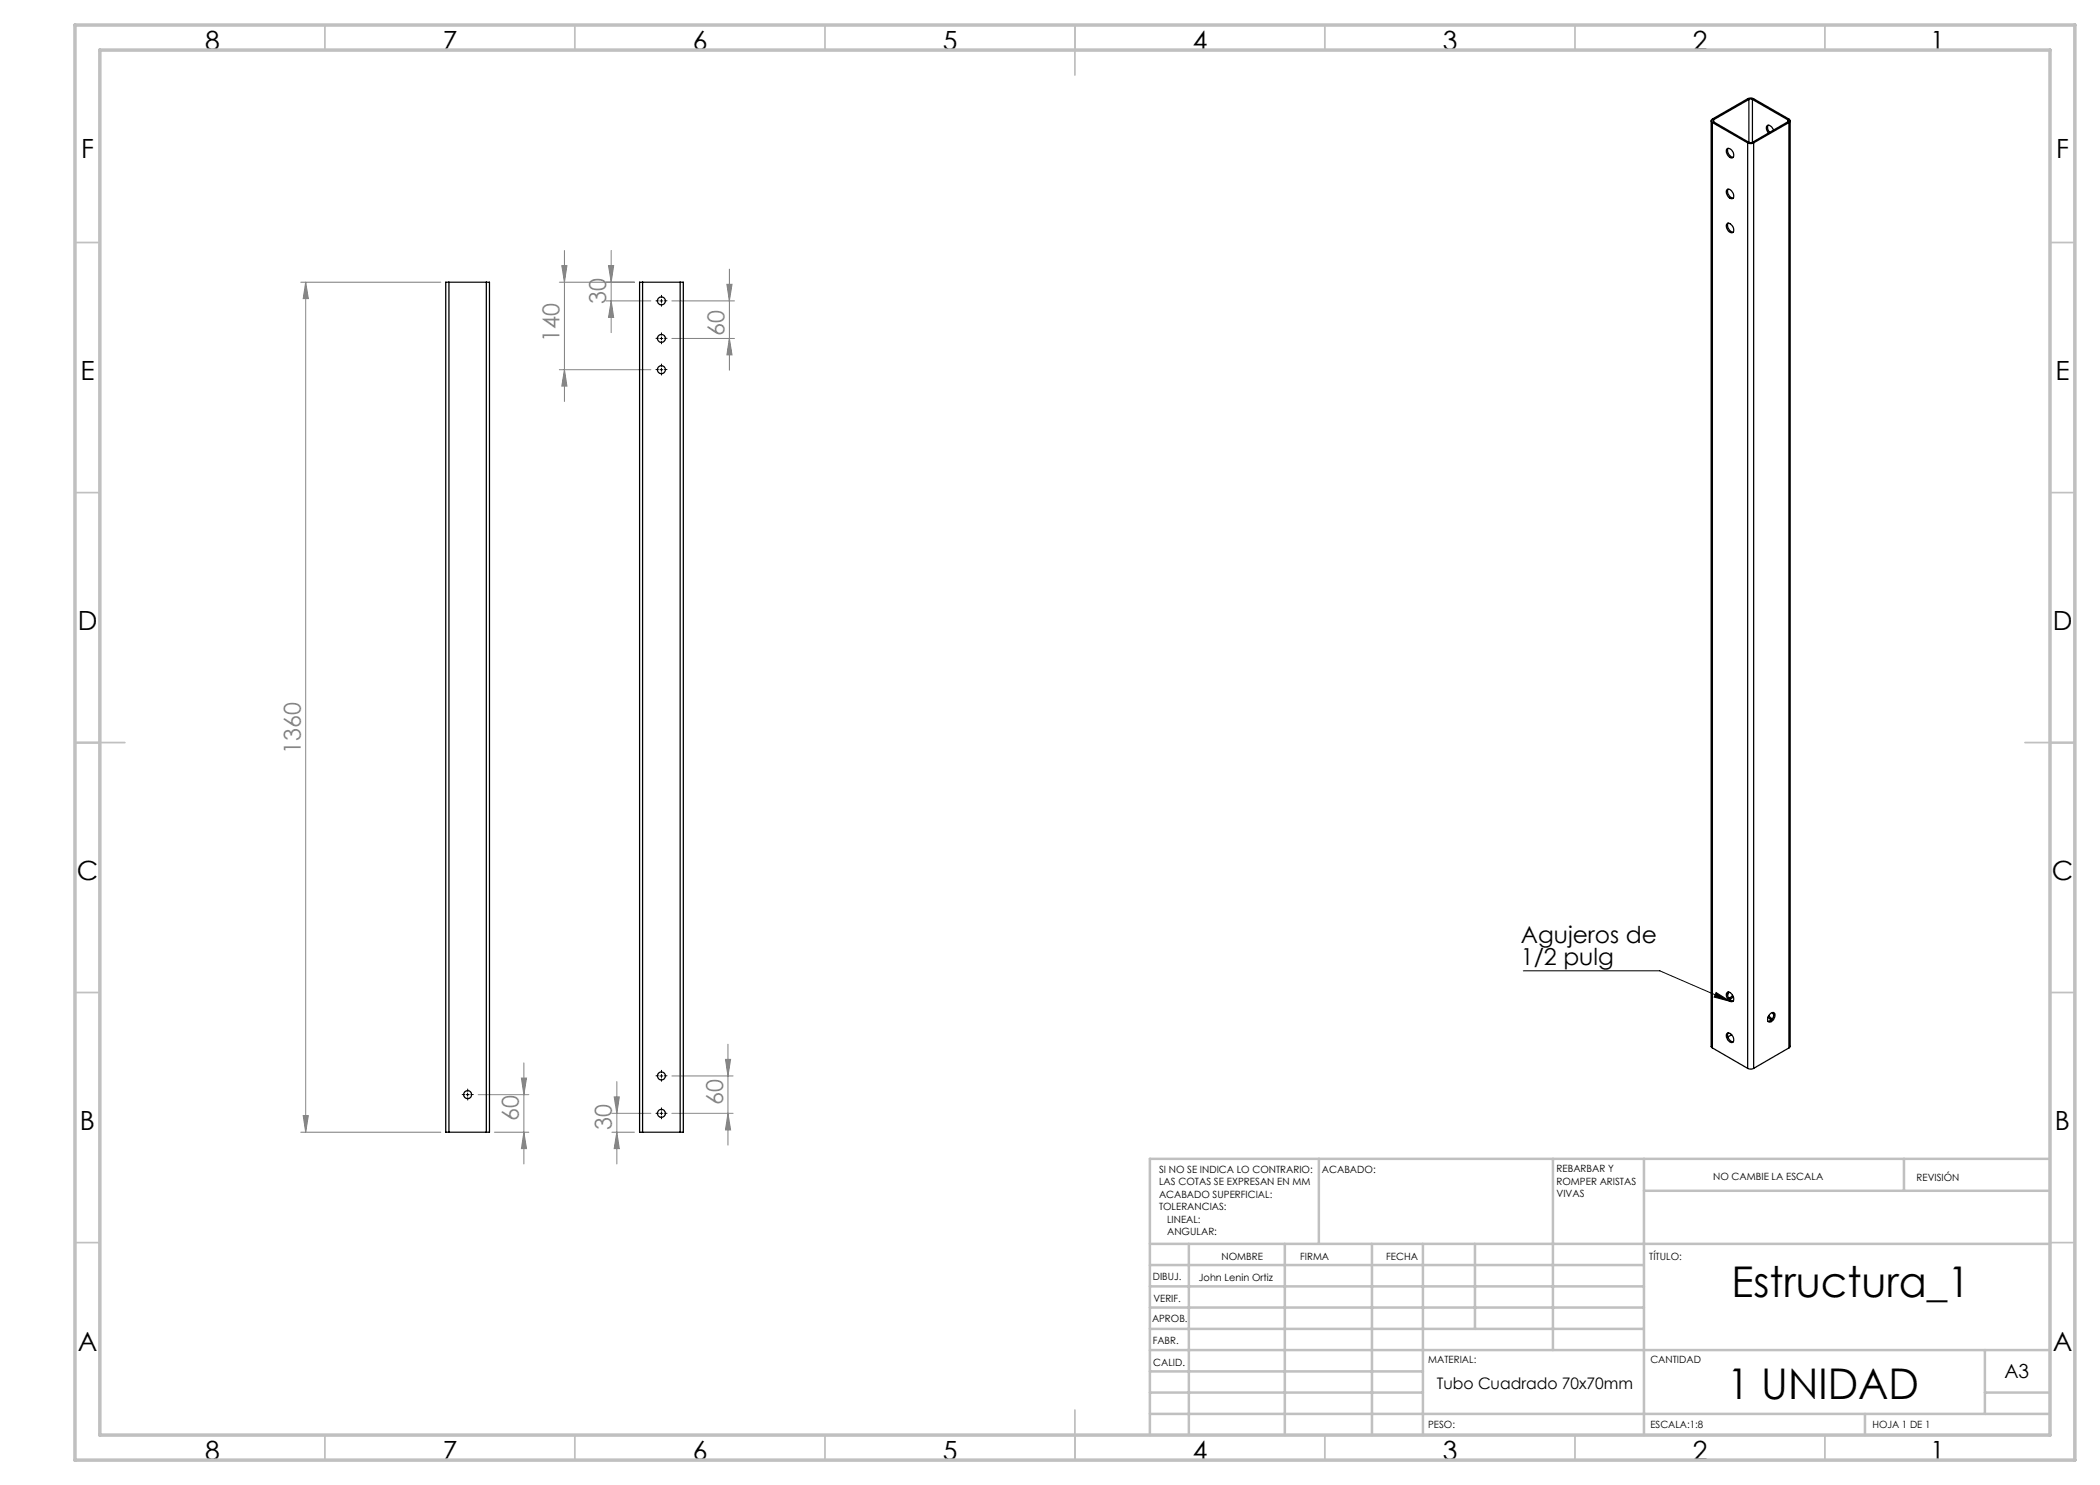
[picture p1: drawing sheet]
<svg xmlns="http://www.w3.org/2000/svg" width="420mm" height="297mm" viewBox="0 0 420 297" stroke-linecap="round" stroke-linejoin="round" font-family="sans-serif">
<g fill="none" stroke="#000" stroke-width=".2">
<path d="M132.3 59.9v.6M132 67.7h.6M132 60.2h.6M132 73.9h.6M132.3 67.4v.6M132.3 73.6v.7M304.7 194.2h27.3l14 6.1M343.2 198.5l2.8 1.8-3.2-.9zM93.2 218.9h.6M93.5 218.6v.6M132 215.2h.6M132.3 214.9v.6"/>
<path d="M132 222.7h.6M132.3 222.4v.6"/>
</g>
<g fill="none" stroke="#808080" stroke-width=".2">
<path d="M60.1 56.4h28.1M61.1 56.4v170M61.1 56.4l.6 3.3h-1.1zM111.9 56.4h15M112.4 53.1h1l-.5 3.3zM112.9 50.1v30.2M121.7 53.1h1l-.5 3.3zM122.2 50.1v16.4M145.4 56.9h1l-.5 3.3zM145.9 53.8v20.2M111.9 73.9h18.3M112.9 73.9l.5 3.3h-1z"/>
<path d="M121.2 60.2h9M122.2 60.2l.5 3.3h-1zM134.4 60.2h12.5M134.4 67.7h12.5M145.9 67.7l.5 3.3h-1zM95.6 218.9h10.2M104.3 215.6h1l-.5 3.3zM104.8 212.6v20.2M122.8 219.4h1.1l-.5 3.3zM123.4 216.3v16.5M134.4 215.2h12.2M145.1 211.9h1l-.5 3.3z"/>
<path d="M145.6 208.8v20.2M60.1 226.4h28.1M60.6 223.1h1.1l-.6 3.3zM98.9 226.4h6.9M104.8 226.4l.5 3.3h-1zM122.4 226.4h4.5M122.4 222.7h7.8M123.4 226.4l.5 3.3h-1.1zM134.4 222.7h12.2M145.6 222.7l.5 3.3h-1z"/>
</g>
<g fill="none" stroke="#000" stroke-width=".2" stroke-dasharray="15.2 1.3 1.3 1.3">
<path d="M132.3 59.5v-.4M131.7 67.7h-.5M131.7 60.2h-.5M131.7 73.9h-.5M132.3 67v-.4M132.3 68.3v.5M132.3 60.8v.5M132.3 73.3v-.5M132.3 74.5v.5M132.9 67.7h.5M132.9 60.2h.5M132.9 73.9h.5"/>
<path d="M92.9 218.9h-.5M93.5 218.3v-.5M93.5 219.5v.5M94.2 218.9h.4M131.7 215.2h-.5M132.3 214.5v-.4M132.3 215.8v.5M132.9 215.2h.5M131.7 222.7h-.5M132.3 222v-.4M132.3 223.3v.5M132.9 222.7h.5"/>
</g>
<g fill="none" stroke="#c0c0c0" stroke-width=".35">
<path d="M65 5v5M115 5v5M165 5v5M215 5v10M265 5v5M315 5v5M365 5v5M15 48.5h5M410 48.5h5M15 98.5h5M410 98.5h5M15 148.5h10"/>
<path d="M405 148.5h10M15 198.5h5M410 198.5h5M15 248.5h5M410 248.5h5M65 287v5M115 287v5M165 287v5M215 282v10M265 287v5M315 287v5M365 287v5"/>
</g>
<g fill="none" stroke="#c0c0c0" stroke-width=".5">
<path d="M263.8 231.8v17M310.6 231.8v38.2M328.8 231.8v55.2M328.8 238.2h81.2M380.8 231.8v6.4M410 231.8h-180v55.2M230 248.8h180M230 257.3h98.8M230 253h98.8M237.8 248.8v38.2M257 248.8v38.2M274.4 248.8v38.2"/>
<path d="M284.6 248.8v38.2M295 248.8v17M230 265.8h98.8M230 261.5h98.8M230 278.5h54.6M230 274.3h54.6M230 270h180M397 278.5h13M397 270v12.8M230 282.8h180M373 282.8v4.2"/>
</g>
<path d="M15 5h400v287h-400zM20 10h390v277h-390z" fill="none" stroke="#c0c0c0" stroke-width=".7"/>
<path d="M343.2 198.5l2.8 1.8-3.2-.9z" fill="#000"/>
<g fill="#808080">
<path d="M60.6 223.1h1.1l-.6 3.3zM61.1 56.4l.6 3.3h-1.1z"/>
<path d="M123.4 226.4l.5 3.3h-1.1zM122.8 219.4h1.1l-.5 3.3zM145.6 222.7l.5 3.3h-1zM145.1 211.9h1l-.5 3.3zM104.8 226.4l.5 3.3h-1zM104.3 215.6h1l-.5 3.3z"/>
<path d="M121.7 53.1h1l-.5 3.3zM122.2 60.2l.5 3.3h-1zM145.4 56.9h1l-.5 3.3zM145.9 67.7l.5 3.3h-1zM112.4 53.1h1l-.5 3.3zM112.9 73.9l.5 3.3h-1z"/>
</g>
<g fill="none" stroke="#000" stroke-width=".25">
<path d="M349.8 19.9l.2-.1 .5 .1M349.8 19.9l-7.1 4.1M349.8 19.9v8.6M350.5 19.9l7 4.1M350.5 19.9v8.6M342.2 24.2v185.1l.3 .3M342.5 24.5a.38 .38 0 0 1-.3-.3 .38 .38 0 0 1 .3-.4l7.5-4.2 .7 .2 7.1 4a.38 .38 0 0 1 .2 .4 .38 .38 0 0 1-.2 .3M342.5 24.5l7 4.1M342.5 24.5v185.1M342.7 24a.22 .22 0 0 0-.2 .2 .22 .22 0 0 0 .2 .2M342.7 24.4l7.1 4.1M342.7 24v.4"/>
<path d="M345.4 38a.89 .89 0 0 1 1.2 .7l.1 .2a.58 .58 0 0 1-.3 .8 .58 .58 0 0 1-.7-.3l-.4-.7zM345.4 29.8a1.18 1.18 0 0 1 1.2 1.7 .97 .97 0 0 1-1.3-1zM345.6 29.7a1.37 1.37 0 0 0 1 1.8M345.6 37.8a1.35 1.35 0 0 0 1 1.8M349.5 28.6l.5 .1 .7-.1M349.5 28.6v185.1M349.8 28.5h.7M350.7 28.6v185.1M353.6 25a1.25 1.25 0 0 0 .3 1.5M354.7 26a.87 .87 0 0 0-.5-.8 .87 .87 0 0 0-.9 .1v.6l.4 .7M357.5 24a.22 .22 0 0 1 .2 .2 .22 .22 0 0 1-.2 .2M357.5 24.4l-7 4.1"/>
<path d="M357.5 24v.4M357.8 24.5l-7.1 4.1M357.8 24.5v185.1M358 24.2v185.1l-.2 .3M89.8 56.4h-.7v170h.7M89.8 56.4h7.5M89.8 56.4v170M97.3 56.4h.6v170h-.6M97.3 56.4v170M128.5 56.4h-.6v170h.6M128.5 56.4v170M128.5 56.4h7.5"/>
<path d="M136 56.4h.7v170h-.7M136 56.4v170M345.5 44.7a1.22 1.22 0 0 1 1 1.8 1.22 1.22 0 0 1-1-1.8zM345.6 44.6a1.37 1.37 0 0 0 1 1.8M345.5 198.4a1.35 1.35 0 0 1 1.1 1.8 1.14 1.14 0 0 1-1.3-1.3zM345.6 198.4a1.35 1.35 0 0 0 1 1.8M345.8 198.4l-.3 .6M346.5 199l-.7 .7M346.6 199.3l-.3 .4-.4 .1M342.5 209.6l7 4.1M345.4 206.7a1.18 1.18 0 0 1 1.2 1.7 .97 .97 0 0 1-1.3-.9zM345.6 206.6a1.37 1.37 0 0 0 1 1.8"/>
<path d="M346.3 206.9l-.7 .5M349.5 213.7l.5 .1 .7-.1M353.6 203.4l.4 .4 .4 .1M353.7 203.1l.8 .6M353.9 202.9a.59 .59 0 0 1 .8-.4 .59 .59 0 0 1 .3 .9 1.12 1.12 0 0 1-1.4 .9v-.8zM354.5 202.5l.3 .6M354.6 202.5a1.37 1.37 0 0 1-1 1.8M357.8 209.6l-7.1 4.1M89.8 226.4h7.5M128.5 226.4h7.5"/>
<circle cx="132.3" cy="73.9" r=".81"/>
<circle cx="132.3" cy="60.2" r=".78"/>
<circle cx="132.3" cy="67.7" r=".78"/>
<circle cx="93.5" cy="218.9" r=".78"/>
<circle cx="132.3" cy="215.2" r=".8"/>
<circle cx="132.3" cy="222.7" r=".79"/>
</g>
<g font-size="8.5">
<text x="346.3" y="259.4">Estructura_1</text>
<text x="345.4" y="279.7">1 UNIDAD</text>
</g>
<g font-size="5.3">
<text x="41" y="9.9">8</text>
<text x="88.5" y="9.9">7</text>
<text x="138.5" y="9.9">6</text>
<text x="188.5" y="9.9">5</text>
<text x="238.5" y="9.9">4</text>
<text x="288.5" y="9.9">3</text>
<text x="338.5" y="9.9">2</text>
<text x="386" y="9.9">1</text>
<text x="16.2" y="31.7">F</text>
<text x="411.2" y="31.7">F</text>
<text x="16.1" y="75.9">E</text>
<text x="411.1" y="75.9">E</text>
<text x="15.5" y="125.9">D</text>
<text x="410.5" y="125.9">D</text>
<text x="15.4" y="175.9">C</text>
<text x="410.4" y="175.9">C</text>
<text x="16" y="225.9">B</text>
<text x="411" y="225.9">B</text>
<text x="15.5" y="270.2">A</text>
<text x="410.5" y="270.2">A</text>
<text x="41" y="291.9">8</text>
<text x="88.5" y="291.9">7</text>
<text x="138.5" y="291.9">6</text>
<text x="188.5" y="291.9">5</text>
<text x="238.5" y="291.9">4</text>
<text x="288.5" y="291.9">3</text>
<text x="338.5" y="291.9">2</text>
<text x="386" y="291.9">1</text>
</g>
<g font-size="4.7" fill="#808080">
<text x="121.2" y="60.9" transform="rotate(-90 121.2 60.9)">30</text>
<text x="111.9" y="68.4" transform="rotate(-90 111.9 68.4)">140</text>
<text x="144.9" y="67.1" transform="rotate(-90 144.9 67.1)">60</text>
<text x="60.2" y="150.8" transform="rotate(-90 60.2 150.8)">1360</text>
<text x="144.6" y="221.1" transform="rotate(-90 144.6 221.1)">60</text>
<text x="103.8" y="224.2" transform="rotate(-90 103.8 224.2)">60</text>
<text x="122.4" y="226" transform="rotate(-90 122.4 226)">30</text>
</g>
<g font-size="4.7">
<text x="304.2" y="188.5">Agujeros de</text>
<text x="304.2" y="193">1/2 pulg</text>
</g>
<text font-size="3.9" x="400.9" y="275.5">A3</text>
<text font-size="3.2" x="287.4" y="277.9">Tubo Cuadrado 70x70mm</text>
<g font-size="2">
<text x="231.8" y="234.6">SI NO SE INDICA LO CONTRARIO:</text>
<text x="231.8" y="237.1">LAS COTAS SE EXPRESAN EN MM</text>
<text x="231.8" y="239.6">ACABADO SUPERFICIAL:</text>
<text x="264.4" y="234.6">ACABADO:</text>
<text x="311.3" y="234.5">REBARBAR Y</text>
<text x="311.3" y="237">ROMPER ARISTAS</text>
<text x="311.3" y="239.5">VIVAS</text>
<text x="342.6" y="236">NO CAMBIE LA ESCALA</text>
<text x="383.3" y="236.2">REVISIÓN</text>
<text x="231.8" y="242.1">TOLERANCIAS:</text>
<text x="233.4" y="244.6">LINEAL:</text>
<text x="233.4" y="247.1">ANGULAR:</text>
<text x="244.3" y="252">NOMBRE</text>
<text x="260" y="251.9">FIRMA</text>
<text x="277.2" y="251.9">FECHA</text>
<text x="329.9" y="251.9">TÍTULO:</text>
<text x="230.6" y="256.1">DIBUJ.</text>
<text x="239.8" y="256.1">John Lenin Ortiz</text>
<text x="230.7" y="260.3">VERIF.</text>
<text x="230.4" y="264.4">APROB.</text>
<text x="230.5" y="268.8">FABR.</text>
<text x="230.7" y="273.1">CALID.</text>
<text x="285.6" y="272.5">MATERIAL:</text>
<text x="330.1" y="272.5">CANTIDAD</text>
<text x="285.6" y="285.5">PESO:</text>
<text x="330.1" y="285.6">ESCALA:1:8</text>
<text x="374.5" y="285.6">HOJA 1 DE 1</text>
</g>
</svg>
